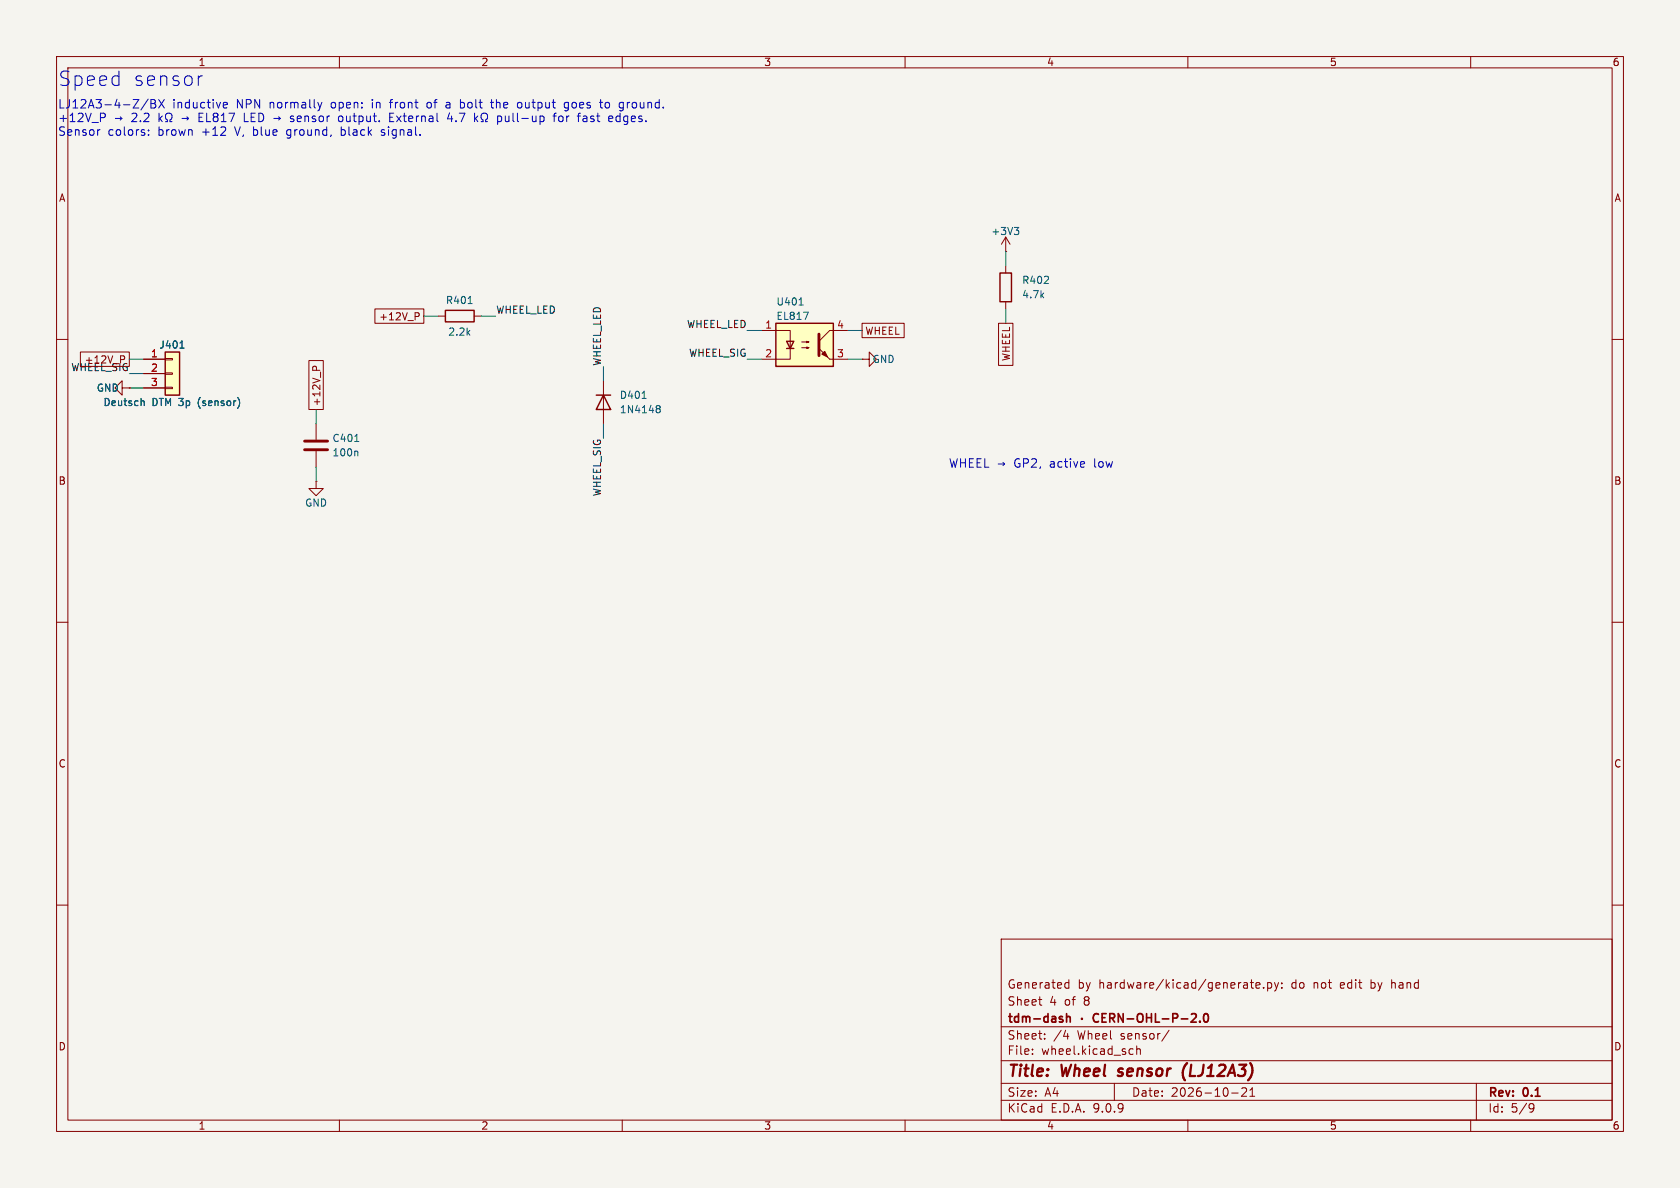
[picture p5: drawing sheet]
(kicad_sch
 (version 20250114)
 (generator "eeschema")
 (generator_version "9.0")
 (paper "A4")
 (title_block
  (title "Wheel sensor (LJ12A3)")
  (date "2026-10-21")
  (rev "0.1")
  (company "tdm-dash · CERN-OHL-P-2.0")
  (comment 1 "Sheet 4 of 8")
  (comment 2 "Generated by hardware/kicad/generate.py: do not edit by hand"))
 (lib_symbols
  (symbol "Connector_Generic:Conn_01x03"
   (pin_names
    (offset 1.016) (hide yes)) (exclude_from_sim no) (in_bom yes) (on_board yes)
   (property "Reference" "J" (at 0 5.08 0) (effects (font (size 1.27 1.27))))
   (property "Value" "Conn_01x03" (at 0 -5.08 0) (effects (font (size 1.27 1.27))))
   (property "Footprint" "" (at 0 0 0) (effects (font (size 1.27 1.27)) (hide yes)))
   (property "Datasheet" "~" (at 0 0 0) (effects (font (size 1.27 1.27)) (hide yes)))
   (property "Description" "Generic connector, single row, 01x03, script generated (kicad-library-utils/schlib/autogen/connector/)" (at 0 0 0) (effects (font (size 1.27 1.27)) (hide yes)))
   (symbol "Conn_01x03_1_1"
    (rectangle (start -1.27 3.81) (end 1.27 -3.81) (stroke (width 0.254) (type default)) (fill (type background)))
    (rectangle (start -1.27 2.667) (end 0 2.413) (stroke (width 0.1524) (type default)) (fill (type none)))
    (rectangle (start -1.27 0.127) (end 0 -0.127) (stroke (width 0.1524) (type default)) (fill (type none)))
    (rectangle (start -1.27 -2.413) (end 0 -2.667) (stroke (width 0.1524) (type default)) (fill (type none)))
    (pin passive line (at -5.08 2.54 0) (length 3.81) (name "Pin_1" (effects (font (size 1.27 1.27)))) (number "1" (effects (font (size 1.27 1.27)))))
    (pin passive line (at -5.08 0 0) (length 3.81) (name "Pin_2" (effects (font (size 1.27 1.27)))) (number "2" (effects (font (size 1.27 1.27)))))
    (pin passive line (at -5.08 -2.54 0) (length 3.81) (name "Pin_3" (effects (font (size 1.27 1.27)))) (number "3" (effects (font (size 1.27 1.27))))))
   (embedded_fonts no))
  (symbol "Device:C"
   (pin_numbers (hide yes))
   (pin_names
    (offset 0.254)) (exclude_from_sim no) (in_bom yes) (on_board yes)
   (property "Reference" "C" (at 0.635 2.54 0) (effects (font (size 1.27 1.27)) (justify left)))
   (property "Value" "C" (at 0.635 -2.54 0) (effects (font (size 1.27 1.27)) (justify left)))
   (property "Footprint" "" (at 0.9652 -3.81 0) (effects (font (size 1.27 1.27)) (hide yes)))
   (property "Datasheet" "~" (at 0 0 0) (effects (font (size 1.27 1.27)) (hide yes)))
   (property "Description" "Unpolarized capacitor" (at 0 0 0) (effects (font (size 1.27 1.27)) (hide yes)))
   (symbol "C_0_1"
    (polyline (pts (xy -2.032 0.762) (xy 2.032 0.762)) (stroke (width 0.508) (type default)) (fill (type none)))
    (polyline (pts (xy -2.032 -0.762) (xy 2.032 -0.762)) (stroke (width 0.508) (type default)) (fill (type none))))
   (symbol "C_1_1"
    (pin passive line (at 0 3.81 270) (length 2.794) (name "~" (effects (font (size 1.27 1.27)))) (number "1" (effects (font (size 1.27 1.27)))))
    (pin passive line (at 0 -3.81 90) (length 2.794) (name "~" (effects (font (size 1.27 1.27)))) (number "2" (effects (font (size 1.27 1.27))))))
   (embedded_fonts no))
  (symbol "Device:R"
   (pin_numbers (hide yes))
   (pin_names
    (offset 0)) (exclude_from_sim no) (in_bom yes) (on_board yes)
   (property "Reference" "R" (at 2.032 0 90) (effects (font (size 1.27 1.27))))
   (property "Value" "R" (at 0 0 90) (effects (font (size 1.27 1.27))))
   (property "Footprint" "" (at -1.778 0 90) (effects (font (size 1.27 1.27)) (hide yes)))
   (property "Datasheet" "~" (at 0 0 0) (effects (font (size 1.27 1.27)) (hide yes)))
   (property "Description" "Resistor" (at 0 0 0) (effects (font (size 1.27 1.27)) (hide yes)))
   (symbol "R_0_1"
    (rectangle (start -1.016 -2.54) (end 1.016 2.54) (stroke (width 0.254) (type default)) (fill (type none))))
   (symbol "R_1_1"
    (pin passive line (at 0 3.81 270) (length 1.27) (name "~" (effects (font (size 1.27 1.27)))) (number "1" (effects (font (size 1.27 1.27)))))
    (pin passive line (at 0 -3.81 90) (length 1.27) (name "~" (effects (font (size 1.27 1.27)))) (number "2" (effects (font (size 1.27 1.27))))))
   (embedded_fonts no))
  (symbol "Diode:1N4148"
   (pin_numbers (hide yes))
   (pin_names (hide yes)) (exclude_from_sim no) (in_bom yes) (on_board yes)
   (property "Reference" "D" (at 0 2.54 0) (effects (font (size 1.27 1.27))))
   (property "Value" "1N4148" (at 0 -2.54 0) (effects (font (size 1.27 1.27))))
   (property "Footprint" "Diode_THT:D_DO-35_SOD27_P7.62mm_Horizontal" (at 0 0 0) (effects (font (size 1.27 1.27)) (hide yes)))
   (property "Datasheet" "https://assets.nexperia.com/documents/data-sheet/1N4148_1N4448.pdf" (at 0 0 0) (effects (font (size 1.27 1.27)) (hide yes)))
   (property "Description" "100V 0.15A standard switching diode, DO-35" (at 0 0 0) (effects (font (size 1.27 1.27)) (hide yes)))
   (symbol "1N4148_0_1"
    (polyline (pts (xy -1.27 1.27) (xy -1.27 -1.27)) (stroke (width 0.254) (type default)) (fill (type none)))
    (polyline (pts (xy 1.27 1.27) (xy 1.27 -1.27) (xy -1.27 0) (xy 1.27 1.27)) (stroke (width 0.254) (type default)) (fill (type none)))
    (polyline (pts (xy 1.27 0) (xy -1.27 0)) (stroke (width 0) (type default)) (fill (type none))))
   (symbol "1N4148_1_1"
    (pin passive line (at -3.81 0 0) (length 2.54) (name "K" (effects (font (size 1.27 1.27)))) (number "1" (effects (font (size 1.27 1.27)))))
    (pin passive line (at 3.81 0 180) (length 2.54) (name "A" (effects (font (size 1.27 1.27)))) (number "2" (effects (font (size 1.27 1.27))))))
   (embedded_fonts no))
  (symbol "Isolator:EL817"
   (pin_names
    (offset 1.016)) (exclude_from_sim no) (in_bom yes) (on_board yes)
   (property "Reference" "U" (at -5.08 5.08 0) (effects (font (size 1.27 1.27)) (justify left)))
   (property "Value" "EL817" (at 0 5.08 0) (effects (font (size 1.27 1.27)) (justify left)))
   (property "Footprint" "Package_DIP:DIP-4_W7.62mm" (at -5.08 -5.08 0) (effects (font (size 1.27 1.27)
    (italic yes)) (justify left) (hide yes)))
   (property "Datasheet" "http://www.everlight.com/file/ProductFile/EL817.pdf" (at 0 0 0) (effects (font (size 1.27 1.27)) (justify left) (hide yes)))
   (property "Description" "DC Optocoupler, Vce 35V, DIP-4" (at 0 0 0) (effects (font (size 1.27 1.27)) (hide yes)))
   (symbol "EL817_0_1"
    (rectangle (start -5.08 3.81) (end 5.08 -3.81) (stroke (width 0.254) (type default)) (fill (type background)))
    (polyline (pts (xy -5.08 2.54) (xy -2.54 2.54) (xy -2.54 -0.635)) (stroke (width 0) (type default)) (fill (type none)))
    (polyline (pts (xy -3.175 -0.635) (xy -1.905 -0.635)) (stroke (width 0.254) (type default)) (fill (type none)))
    (polyline (pts (xy -2.54 -0.635) (xy -2.54 -2.54) (xy -5.08 -2.54)) (stroke (width 0) (type default)) (fill (type none)))
    (polyline (pts (xy -2.54 -0.635) (xy -3.175 0.635) (xy -1.905 0.635) (xy -2.54 -0.635)) (stroke (width 0.254) (type default)) (fill (type none)))
    (polyline (pts (xy -0.508 0.508) (xy 0.762 0.508) (xy 0.381 0.381) (xy 0.381 0.635) (xy 0.762 0.508)) (stroke (width 0) (type default)) (fill (type none)))
    (polyline (pts (xy -0.508 -0.508) (xy 0.762 -0.508) (xy 0.381 -0.635) (xy 0.381 -0.381) (xy 0.762 -0.508)) (stroke (width 0) (type default)) (fill (type none)))
    (polyline (pts (xy 2.54 1.905) (xy 2.54 -1.905)) (stroke (width 0.508) (type default)) (fill (type none)))
    (polyline (pts (xy 2.54 0.635) (xy 4.445 2.54)) (stroke (width 0) (type default)) (fill (type none)))
    (polyline (pts (xy 3.048 -1.651) (xy 3.556 -1.143) (xy 4.064 -2.159) (xy 3.048 -1.651)) (stroke (width 0) (type default)) (fill (type outline)))
    (polyline (pts (xy 4.445 2.54) (xy 5.08 2.54)) (stroke (width 0) (type default)) (fill (type none)))
    (polyline (pts (xy 4.445 -2.54) (xy 2.54 -0.635)) (stroke (width 0) (type default)) (fill (type outline)))
    (polyline (pts (xy 4.445 -2.54) (xy 5.08 -2.54)) (stroke (width 0) (type default)) (fill (type none))))
   (symbol "EL817_1_1"
    (pin passive line (at -7.62 2.54 0) (length 2.54) (name "~" (effects (font (size 1.27 1.27)))) (number "1" (effects (font (size 1.27 1.27)))))
    (pin passive line (at -7.62 -2.54 0) (length 2.54) (name "~" (effects (font (size 1.27 1.27)))) (number "2" (effects (font (size 1.27 1.27)))))
    (pin passive line (at 7.62 2.54 180) (length 2.54) (name "~" (effects (font (size 1.27 1.27)))) (number "4" (effects (font (size 1.27 1.27)))))
    (pin passive line (at 7.62 -2.54 180) (length 2.54) (name "~" (effects (font (size 1.27 1.27)))) (number "3" (effects (font (size 1.27 1.27))))))
   (embedded_fonts no))
  (symbol "power:+3V3"
   (power)
   (pin_numbers (hide yes))
   (pin_names
    (offset 0) (hide yes)) (exclude_from_sim no) (in_bom yes) (on_board yes)
   (property "Reference" "#PWR" (at 0 -3.81 0) (effects (font (size 1.27 1.27)) (hide yes)))
   (property "Value" "+3V3" (at 0 3.556 0) (effects (font (size 1.27 1.27))))
   (property "Footprint" "" (at 0 0 0) (effects (font (size 1.27 1.27)) (hide yes)))
   (property "Datasheet" "" (at 0 0 0) (effects (font (size 1.27 1.27)) (hide yes)))
   (property "Description" "Power symbol creates a global label with name \"+3V3\"" (at 0 0 0) (effects (font (size 1.27 1.27)) (hide yes)))
   (symbol "+3V3_0_1"
    (polyline (pts (xy -0.762 1.27) (xy 0 2.54)) (stroke (width 0) (type default)) (fill (type none)))
    (polyline (pts (xy 0 2.54) (xy 0.762 1.27)) (stroke (width 0) (type default)) (fill (type none)))
    (polyline (pts (xy 0 0) (xy 0 2.54)) (stroke (width 0) (type default)) (fill (type none))))
   (symbol "+3V3_1_1"
    (pin power_in line (at 0 0 90) (length 0) (name "~" (effects (font (size 1.27 1.27)))) (number "1" (effects (font (size 1.27 1.27))))))
   (embedded_fonts no))
  (symbol "power:GND"
   (power)
   (pin_numbers (hide yes))
   (pin_names
    (offset 0) (hide yes)) (exclude_from_sim no) (in_bom yes) (on_board yes)
   (property "Reference" "#PWR" (at 0 -6.35 0) (effects (font (size 1.27 1.27)) (hide yes)))
   (property "Value" "GND" (at 0 -3.81 0) (effects (font (size 1.27 1.27))))
   (property "Footprint" "" (at 0 0 0) (effects (font (size 1.27 1.27)) (hide yes)))
   (property "Datasheet" "" (at 0 0 0) (effects (font (size 1.27 1.27)) (hide yes)))
   (property "Description" "Power symbol creates a global label with name \"GND\" , ground" (at 0 0 0) (effects (font (size 1.27 1.27)) (hide yes)))
   (symbol "GND_0_1"
    (polyline (pts (xy 0 0) (xy 0 -1.27) (xy 1.27 -1.27) (xy 0 -2.54) (xy -1.27 -1.27) (xy 0 -1.27)) (stroke (width 0) (type default)) (fill (type none))))
   (symbol "GND_1_1"
    (pin power_in line (at 0 0 270) (length 0) (name "~" (effects (font (size 1.27 1.27)))) (number "1" (effects (font (size 1.27 1.27))))))
   (embedded_fonts no)))
 (symbol
  (lib_id "Connector_Generic:Conn_01x03")
  (at 30.48 66.04 0)
  (unit 1)
  (exclude_from_sim no)
  (in_bom yes)
  (on_board yes)
  (dnp no)
  (property "Reference" "J401" (at 30.48 60.96 0) (effects (font (size 1.27 1.27))))
  (property "Value" "Deutsch DTM 3p (sensor)" (at 30.48 71.12 0) (effects (font (size 1.27 1.27))))
  (property "Footprint" "" (at 30.48 66.04 0) (effects (font (size 1.27 1.27)) (hide yes)))
  (property "Datasheet" "~" (at 30.48 66.04 0) (effects (font (size 1.27 1.27)) (hide yes)))
  (property "Description" "Generic connector, single row, 01x03, script generated (kicad-library-utils/schlib/autogen/connector/)" (at 30.48 66.04 0) (effects (font (size 1.27 1.27)) (hide yes)))
  (pin "1")
  (pin "2")
  (pin "3"))
 (wire
  (pts (xy 25.4 63.5) (xy 22.86 63.5))
  (stroke (width 0) (type default)))
 (global_label "+12V_P"
  (shape passive)
  (at 22.86 63.5 180)
  (fields_autoplaced yes)
  (effects (font (size 1.27 1.27)) (justify right))
  (property "Intersheetrefs" "${INTERSHEET_REFS}" (at 22.86 63.5 0) (effects (font (size 1.27 1.27)) (justify right) (hide yes))))
 (wire
  (pts (xy 25.4 66.04) (xy 22.86 66.04))
  (stroke (width 0) (type default)))
 (label "WHEEL_SIG"
  (at 22.86 66.04 180)
  (effects (font (size 1.27 1.27)) (justify right bottom)))
 (wire
  (pts (xy 25.4 68.58) (xy 22.86 68.58))
  (stroke (width 0) (type default)))
 (symbol
  (lib_id "power:GND")
  (at 22.86 68.58 270)
  (unit 1)
  (exclude_from_sim no)
  (in_bom no)
  (on_board yes)
  (dnp no)
  (property "Reference" "#PWR045" (at 16.51 68.58 90) (effects (font (size 1.27 1.27)) (hide yes)))
  (property "Value" "GND" (at 19.05 68.58 90) (effects (font (size 1.27 1.27))))
  (property "Footprint" "" (at 22.86 68.58 90) (effects (font (size 1.27 1.27)) (hide yes)))
  (property "Datasheet" "" (at 22.86 68.58 90) (effects (font (size 1.27 1.27)) (hide yes)))
  (property "Description" "Power symbol creates a global label with name \"GND\" , ground" (at 22.86 68.58 90) (effects (font (size 1.27 1.27)) (hide yes)))
  (pin "1"))
 (symbol
  (lib_id "Device:C")
  (at 55.88 78.74 0)
  (unit 1)
  (exclude_from_sim no)
  (in_bom yes)
  (on_board yes)
  (dnp no)
  (property "Reference" "C401" (at 58.674 77.47 0) (effects (font (size 1.27 1.27)) (justify left)))
  (property "Value" "100n" (at 58.674 80.01 0) (effects (font (size 1.27 1.27)) (justify left)))
  (property "Footprint" "" (at 56.8452 82.55 0) (effects (font (size 1.27 1.27)) (hide yes)))
  (property "Datasheet" "~" (at 55.88 78.74 0) (effects (font (size 1.27 1.27)) (hide yes)))
  (property "Description" "Unpolarized capacitor" (at 55.88 78.74 0) (effects (font (size 1.27 1.27)) (hide yes)))
  (pin "1")
  (pin "2"))
 (wire
  (pts (xy 55.88 74.93) (xy 55.88 72.39))
  (stroke (width 0) (type default)))
 (global_label "+12V_P"
  (shape passive)
  (at 55.88 72.39 90)
  (fields_autoplaced yes)
  (effects (font (size 1.27 1.27)) (justify left))
  (property "Intersheetrefs" "${INTERSHEET_REFS}" (at 55.88 72.39 0) (effects (font (size 1.27 1.27)) (justify left) (hide yes))))
 (wire
  (pts (xy 55.88 82.55) (xy 55.88 85.09))
  (stroke (width 0) (type default)))
 (symbol
  (lib_id "power:GND")
  (at 55.88 85.09 0)
  (unit 1)
  (exclude_from_sim no)
  (in_bom no)
  (on_board yes)
  (dnp no)
  (property "Reference" "#PWR046" (at 55.88 91.44 0) (effects (font (size 1.27 1.27)) (hide yes)))
  (property "Value" "GND" (at 55.88 88.9 0) (effects (font (size 1.27 1.27))))
  (property "Footprint" "" (at 55.88 85.09 0) (effects (font (size 1.27 1.27)) (hide yes)))
  (property "Datasheet" "" (at 55.88 85.09 0) (effects (font (size 1.27 1.27)) (hide yes)))
  (property "Description" "Power symbol creates a global label with name \"GND\" , ground" (at 55.88 85.09 0) (effects (font (size 1.27 1.27)) (hide yes)))
  (pin "1"))
 (symbol
  (lib_id "Device:R")
  (at 81.28 55.88 90)
  (unit 1)
  (exclude_from_sim no)
  (in_bom yes)
  (on_board yes)
  (dnp no)
  (property "Reference" "R401" (at 81.28 53.086 90) (effects (font (size 1.27 1.27))))
  (property "Value" "2.2k" (at 81.28 58.674 90) (effects (font (size 1.27 1.27))))
  (property "Footprint" "" (at 81.28 57.658 0) (effects (font (size 1.27 1.27)) (hide yes)))
  (property "Datasheet" "~" (at 81.28 55.88 90) (effects (font (size 1.27 1.27)) (hide yes)))
  (property "Description" "Resistor" (at 81.28 55.88 90) (effects (font (size 1.27 1.27)) (hide yes)))
  (pin "1")
  (pin "2"))
 (wire
  (pts (xy 77.47 55.88) (xy 74.93 55.88))
  (stroke (width 0) (type default)))
 (global_label "+12V_P"
  (shape passive)
  (at 74.93 55.88 180)
  (fields_autoplaced yes)
  (effects (font (size 1.27 1.27)) (justify right))
  (property "Intersheetrefs" "${INTERSHEET_REFS}" (at 74.93 55.88 0) (effects (font (size 1.27 1.27)) (justify right) (hide yes))))
 (wire
  (pts (xy 85.09 55.88) (xy 87.63 55.88))
  (stroke (width 0) (type default)))
 (label "WHEEL_LED"
  (at 87.63 55.88 0)
  (effects (font (size 1.27 1.27)) (justify left bottom)))
 (symbol
  (lib_id "Diode:1N4148")
  (at 106.68 71.12 270)
  (unit 1)
  (exclude_from_sim no)
  (in_bom yes)
  (on_board yes)
  (dnp no)
  (property "Reference" "D401" (at 109.474 69.85 90) (effects (font (size 1.27 1.27)) (justify left)))
  (property "Value" "1N4148" (at 109.474 72.39 90) (effects (font (size 1.27 1.27)) (justify left)))
  (property "Footprint" "Diode_THT:D_DO-35_SOD27_P7.62mm_Horizontal" (at 106.68 71.12 90) (effects (font (size 1.27 1.27)) (hide yes)))
  (property "Datasheet" "https://assets.nexperia.com/documents/data-sheet/1N4148_1N4448.pdf" (at 106.68 71.12 90) (effects (font (size 1.27 1.27)) (hide yes)))
  (property "Description" "100V 0.15A standard switching diode, DO-35" (at 106.68 71.12 90) (effects (font (size 1.27 1.27)) (hide yes)))
  (pin "1")
  (pin "2"))
 (wire
  (pts (xy 106.68 67.31) (xy 106.68 64.77))
  (stroke (width 0) (type default)))
 (label "WHEEL_LED"
  (at 106.68 64.77 90)
  (effects (font (size 1.27 1.27)) (justify left bottom)))
 (wire
  (pts (xy 106.68 74.93) (xy 106.68 77.47))
  (stroke (width 0) (type default)))
 (label "WHEEL_SIG"
  (at 106.68 77.47 270)
  (effects (font (size 1.27 1.27)) (justify right bottom)))
 (symbol
  (lib_id "Isolator:EL817")
  (at 142.24 60.96 0)
  (unit 1)
  (exclude_from_sim no)
  (in_bom yes)
  (on_board yes)
  (dnp no)
  (property "Reference" "U401" (at 137.16 53.34 0) (effects (font (size 1.27 1.27)) (justify left)))
  (property "Value" "EL817" (at 137.16 55.88 0) (effects (font (size 1.27 1.27)) (justify left)))
  (property "Footprint" "Package_DIP:DIP-4_W7.62mm" (at 137.16 66.04 0) (effects (font (size 1.27 1.27)
    (italic yes)) (justify left) (hide yes)))
  (property "Datasheet" "http://www.everlight.com/file/ProductFile/EL817.pdf" (at 142.24 60.96 0) (effects (font (size 1.27 1.27)) (justify left) (hide yes)))
  (property "Description" "DC Optocoupler, Vce 35V, DIP-4" (at 142.24 60.96 0) (effects (font (size 1.27 1.27)) (hide yes)))
  (pin "1")
  (pin "2")
  (pin "4")
  (pin "3"))
 (wire
  (pts (xy 134.62 58.42) (xy 132.08 58.42))
  (stroke (width 0) (type default)))
 (label "WHEEL_LED"
  (at 132.08 58.42 180)
  (effects (font (size 1.27 1.27)) (justify right bottom)))
 (wire
  (pts (xy 134.62 63.5) (xy 132.08 63.5))
  (stroke (width 0) (type default)))
 (label "WHEEL_SIG"
  (at 132.08 63.5 180)
  (effects (font (size 1.27 1.27)) (justify right bottom)))
 (wire
  (pts (xy 149.86 58.42) (xy 152.4 58.42))
  (stroke (width 0) (type default)))
 (global_label "WHEEL"
  (shape passive)
  (at 152.4 58.42 0)
  (fields_autoplaced yes)
  (effects (font (size 1.27 1.27)) (justify left))
  (property "Intersheetrefs" "${INTERSHEET_REFS}" (at 152.4 58.42 0) (effects (font (size 1.27 1.27)) (justify left) (hide yes))))
 (wire
  (pts (xy 149.86 63.5) (xy 152.4 63.5))
  (stroke (width 0) (type default)))
 (symbol
  (lib_id "power:GND")
  (at 152.4 63.5 90)
  (unit 1)
  (exclude_from_sim no)
  (in_bom no)
  (on_board yes)
  (dnp no)
  (property "Reference" "#PWR047" (at 158.75 63.5 90) (effects (font (size 1.27 1.27)) (hide yes)))
  (property "Value" "GND" (at 156.21 63.5 90) (effects (font (size 1.27 1.27))))
  (property "Footprint" "" (at 152.4 63.5 90) (effects (font (size 1.27 1.27)) (hide yes)))
  (property "Datasheet" "" (at 152.4 63.5 90) (effects (font (size 1.27 1.27)) (hide yes)))
  (property "Description" "Power symbol creates a global label with name \"GND\" , ground" (at 152.4 63.5 90) (effects (font (size 1.27 1.27)) (hide yes)))
  (pin "1"))
 (symbol
  (lib_id "Device:R")
  (at 177.8 50.8 0)
  (unit 1)
  (exclude_from_sim no)
  (in_bom yes)
  (on_board yes)
  (dnp no)
  (property "Reference" "R402" (at 180.594 49.53 0) (effects (font (size 1.27 1.27)) (justify left)))
  (property "Value" "4.7k" (at 180.594 52.07 0) (effects (font (size 1.27 1.27)) (justify left)))
  (property "Footprint" "" (at 176.022 50.8 90) (effects (font (size 1.27 1.27)) (hide yes)))
  (property "Datasheet" "~" (at 177.8 50.8 0) (effects (font (size 1.27 1.27)) (hide yes)))
  (property "Description" "Resistor" (at 177.8 50.8 0) (effects (font (size 1.27 1.27)) (hide yes)))
  (pin "1")
  (pin "2"))
 (wire
  (pts (xy 177.8 46.99) (xy 177.8 44.45))
  (stroke (width 0) (type default)))
 (symbol
  (lib_id "power:+3V3")
  (at 177.8 44.45 0)
  (unit 1)
  (exclude_from_sim no)
  (in_bom no)
  (on_board yes)
  (dnp no)
  (property "Reference" "#PWR048" (at 177.8 48.26 0) (effects (font (size 1.27 1.27)) (hide yes)))
  (property "Value" "+3V3" (at 177.8 40.894 0) (effects (font (size 1.27 1.27))))
  (property "Footprint" "" (at 177.8 44.45 0) (effects (font (size 1.27 1.27)) (hide yes)))
  (property "Datasheet" "" (at 177.8 44.45 0) (effects (font (size 1.27 1.27)) (hide yes)))
  (property "Description" "Power symbol creates a global label with name \"+3V3\"" (at 177.8 44.45 0) (effects (font (size 1.27 1.27)) (hide yes)))
  (pin "1"))
 (wire
  (pts (xy 177.8 54.61) (xy 177.8 57.15))
  (stroke (width 0) (type default)))
 (global_label "WHEEL"
  (shape passive)
  (at 177.8 57.15 270)
  (fields_autoplaced yes)
  (effects (font (size 1.27 1.27)) (justify right))
  (property "Intersheetrefs" "${INTERSHEET_REFS}" (at 177.8 57.15 0) (effects (font (size 1.27 1.27)) (justify right) (hide yes))))
 (text "Speed sensor"
  (exclude_from_sim no)
  (at 10.16 12.7 0)
  (effects (font (size 2.54 2.54)) (justify left top)))
 (text "LJ12A3-4-Z/BX inductive NPN normally open: in front of a bolt the output goes to ground.\n+12V_P → 2.2 kΩ → EL817 LED → sensor output. External 4.7 kΩ pull-up for fast edges.\nSensor colors: brown +12 V, blue ground, black signal."
  (exclude_from_sim no)
  (at 10.16 17.78 0)
  (effects (font (size 1.5 1.5)) (justify left top)))
 (text "WHEEL → GP2, active low"
  (exclude_from_sim no)
  (at 167.64 81.28 0)
  (effects (font (size 1.5 1.5)) (justify left top)))
 (embedded_fonts no))
